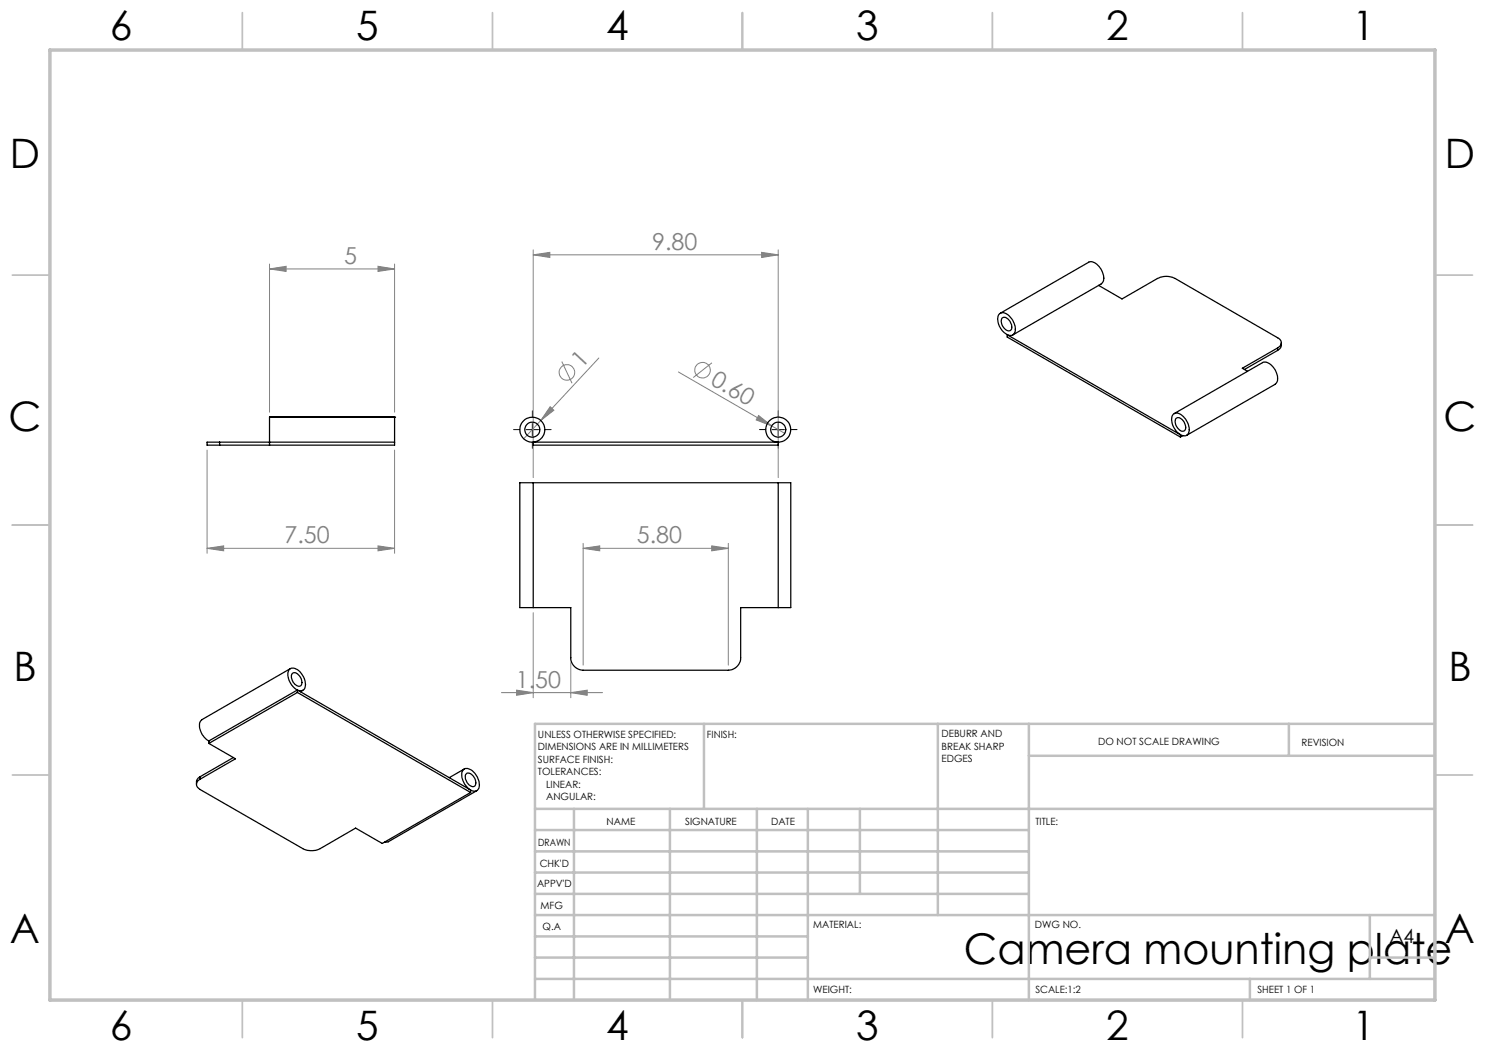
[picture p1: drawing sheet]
<svg xmlns="http://www.w3.org/2000/svg" width="297mm" height="210mm" viewBox="0 0 297 210" stroke-linecap="round" stroke-linejoin="round" font-family="sans-serif">
<g fill="none" stroke="#808080" stroke-width=".2">
<path d="M53.9 53.8l3.3-.5v1zM53.9 52.8v29.6M53.9 53.8h25M75.6 53.3l3.3 .5-3.3 .5zM78.9 52.8v29.6M106.6 51l3.4-.5v1zM106.6 50v45.5M106.6 51h49M152.3 50.5l3.3 .5-3.3 .5zM155.6 50v45.5M112.4 72.3l2 4.4M119.8 71.6l-15.1 16.2"/>
<path d="M135.7 74.4l18.6 10.8M142.4 72.6l-3.8 2.9M41.4 90v20.7M78.9 90v20.7M110 81.3l.8 .7-2.6 2.1zM151.7 83.1l2.6 2.1-3.1-1.2zM154.3 85.2l2.7 1.5M41.4 109.7l3.3-.5v1zM41.4 109.7h37.5M75.6 109.2l3.3 .5-3.3 .5zM116.6 109.7l3.3-.5v1zM116.6 108.7v24.3"/>
<path d="M116.6 109.7h29.1M142.3 109.2l3.4 .5-3.4 .5zM145.7 108.7v24.3M100.3 138.5h20.2M103.3 138l3.3 .5-3.3 .6zM106.6 122.5v17.1M114.2 138.5l3.2-.5v1.1zM114.2 132.5v7.1"/>
<circle cx="113.4" cy="74.5" r="1.57"/>
<circle cx="140.5" cy="74" r="1.56"/>
</g>
<path d="M104 85.9h-1.3M106.5 83.4v-1.2M106.5 88.4v1.3M109 85.9h1.2M153.2 85.9h-1.3M155.7 83.4v-1.2M155.7 88.4v1.3M158.2 85.9h1.2" fill="none" stroke="#000" stroke-width=".2" stroke-dasharray="15.2 1.3 1.3 1.3"/>
<path d="M105.2 85.9h2.5M106.5 84.7v2.5M154.4 85.9h2.5M155.6 84.7v2.5" fill="none" stroke="#000" stroke-width=".2"/>
<g fill="none" stroke="#c0c0c0" stroke-width=".35">
<path d="M48.5 2.5v7.5M98.5 2.5v7.5M148.5 2.5v7.5M198.5 2.5v7.5M248.5 2.5v7.5M2.5 55h7.5M287 55h7.5M2.5 105h7.5M287 105h7.5M2.5 155h7.5M287 155h7.5M48.5 200v7.5"/>
<path d="M98.5 200v7.5M148.5 200v7.5M198.5 200v7.5M248.5 200v7.5"/>
</g>
<g fill="none" stroke="#c0c0c0" stroke-width=".5">
<path d="M140.8 144.8v17M187.6 144.8v38.2M205.8 144.8v55.2M205.8 151.2h81.2M257.8 144.8v6.4M287 144.8h-180v55.2M107 161.8h180M107 178.8h98.8M107 174.5h98.8M107 170.3h98.8M107 166h98.8M114.8 161.8v38.2"/>
<path d="M134 161.8v38.2M151.4 161.8v38.2M161.6 161.8v38.2M172 161.8v17M107 195.8h180M107 191.5h54.6M107 187.3h54.6M107 183h180M250 195.8v4.2M274 191.5h13M274 183v12.8"/>
</g>
<path d="M10 10h277v190h-277z" fill="none" stroke="#c0c0c0" stroke-width=".7"/>
<g fill="#808080">
<path d="M151.7 83.1l2.6 2.1-3.1-1.2z"/>
<path d="M110 81.3l.8 .7-2.6 2.1z"/>
<path d="M75.6 53.3l3.3 .5-3.3 .5zM53.9 53.8l3.3-.5v1zM114.2 138.5l3.2-.5v1.1zM103.3 138l3.3 .5-3.3 .6zM142.3 109.2l3.4 .5-3.4 .5zM116.6 109.7l3.3-.5v1z"/>
<path d="M41.4 109.7l3.3-.5v1zM75.6 109.2l3.3 .5-3.3 .5z"/>
<path d="M106.6 51l3.4-.5v1zM152.3 50.5l3.3 .5-3.3 .5z"/>
</g>
<g fill="none" stroke="#000" stroke-width=".25">
<path d="M219.7 57.1l4.7 2.7 7.1-4.1a3.9 3.9 0 0 1 3.5 0l20.5 11.8a1.07 1.07 0 0 1 .8 1.1 1.07 1.07 0 0 1-.8 1M199.8 62.9a1.37 1.37 0 0 1 2.1 .3 3.2 3.2 0 0 1 .9 3.5 1.36 1.36 0 0 1-2.1-.3 3.2 3.2 0 0 1-.9-3.5zM200.1 62.6l17.6-10.2a2.17 2.17 0 0 1 2.5 1.4 2.47 2.47 0 0 1 .1 2.9l-17.7 10.3M200.5 63.6a1.58 1.58 0 0 1 1.8 1.4 .78 .78 0 0 1-.6 1.2 1.89 1.89 0 0 1-1.2-2.6zM201.4 66.9l34.7 20.1v.4l-34.7-20zM255.5 69.6l-7 4.1 1 .6M255.5 69.6v.5M255.5 70.1l-6.6 3.8M256.3 68.6l-.1 .7-.7 .8M43.9 88.4h-2.5v.6h2.5M43.9 88.4h35M43.9 88.4v.6"/>
<path d="M53.9 83.4v5.6M53.9 83.4h.1M53.9 83.4h25M78.9 83.4v5M78.9 83.4h.1M78.9 88.4v.6h-35M106.6 88.4h49v.6h-49zM106.6 96.5h-2.6v25h2.6M106.6 96.5v25M106.6 96.5h49M155.6 96.5h2.6v25h-2.6M155.6 96.5v25"/>
<path d="M234.6 83a1.37 1.37 0 0 1 2.1 .3 3.2 3.2 0 0 1 .9 3.5 1.23 1.23 0 0 1-1.9-.1 3.2 3.2 0 0 1-1.1-3.7zM234.8 82.7l17.7-10.2a2.17 2.17 0 0 1 2.5 1.4 2.34 2.34 0 0 1 0 3l-17.7 10.2M235.2 83.7a1.06 1.06 0 0 1 1.6 .6 1.36 1.36 0 0 1 0 1.9 1.84 1.84 0 0 1-1.8-1.9zM236.6 87.1l-.5 .3M58 133.8a2.07 2.07 0 0 1 2.5 1.3 2.16 2.16 0 0 1 0 3 2.34 2.34 0 0 1-2.5-1.7 2.27 2.27 0 0 1 0-2.6zM58.1 133.7l-17.7 10.2a2.41 2.41 0 0 0 .2 3.3l1.2 1M58.4 134.8a.91 .91 0 0 1 1.5 .3 1.68 1.68 0 0 1 .2 2.1 1.39 1.39 0 0 1-1.7-1.2l-.1-.5zM59.5 138.5l-17.7 10.2M59.5 138.5l34.6 20M59.5 138l-17.7 10.2M59.5 138v.5M59.5 138l34.6 20v.5"/>
<path d="M60.6 138.1l-.5 .3M106.6 121.5h7.6v10a2.51 2.51 0 0 0 2.4 2.5h29.1a2.52 2.52 0 0 0 2.4-2.5v-10h7.5M40 155.8a1.09 1.09 0 0 0-.7 1.1 1.09 1.09 0 0 0 .7 1l20.5 11.8a3.9 3.9 0 0 0 3.6 0l7-4.1 5.3 3.1 17.7-10.2M40 155.4l-.7 .7v.8M40 155.4v.4M41.8 148.7l5.3 3.1-7.1 4M41.8 148.2v.5M46.7 151.5l-6.7 3.9M92.7 153.9a2.07 2.07 0 0 1 2.6 1.3 2.56 2.56 0 0 1 .2 2.8 1.63 1.63 0 0 1-2.2-.7 2.9 2.9 0 0 1-.7-3.3zM92.9 153.8l-3 1.7M93.4 154.6a1.84 1.84 0 0 1 1.5 2.6 1.58 1.58 0 0 1-1.8-1.4v-.8zM95.4 158.1l-17.8 10.3h-.7"/>
<circle cx="106.4" cy="85.9" r="1.51"/>
<circle cx="106.5" cy="85.9" r="2.51"/>
<circle cx="155.6" cy="85.9" r="2.51"/>
<circle cx="155.7" cy="85.9" r="1.51"/>
</g>
<text font-size="8.5" x="192.8" y="192.7">Camera mounting plate</text>
<g font-size="8.1">
<text x="22" y="8">6</text>
<text x="71.2" y="8">5</text>
<text x="121.2" y="8">4</text>
<text x="171.3" y="8">3</text>
<text x="221.3" y="8">2</text>
<text x="270.5" y="8">1</text>
<text x="2" y="33.6">D</text>
<text x="289" y="33.6">D</text>
<text x="1.7" y="86.1">C</text>
<text x="288.7" y="86.1">C</text>
<text x="2.7" y="136.1">B</text>
<text x="289.7" y="136.1">B</text>
<text x="2" y="188.6">A</text>
<text x="289" y="188.6">A</text>
<text x="22" y="208">6</text>
<text x="71.2" y="208">5</text>
<text x="121.2" y="208">4</text>
<text x="171.3" y="208">3</text>
<text x="221.3" y="208">2</text>
<text x="270.5" y="208">1</text>
</g>
<g font-size="4.7" fill="#808080">
<text x="68.8" y="52.8">5</text>
<text x="130.4" y="50">9.80</text>
<text x="116.4" y="73.8" transform="rotate(-47 116.4 73.8)">1</text>
<text x="141.9" y="76.8" transform="rotate(30 141.9 76.8)">0.60</text>
<text x="56.9" y="108.6">7.50</text>
<text x="127.4" y="108.6">5.80</text>
<text x="103.2" y="137.5">1.50</text>
</g>
<text font-size="3.9" x="277.9" y="188.5">A4</text>
<g font-size="2">
<text x="107.6" y="147.6">UNLESS OTHERWISE SPECIFIED:</text>
<text x="141.4" y="147.6">FINISH:</text>
<text x="188.3" y="147.5">DEBURR AND</text>
<text x="188.3" y="150">BREAK SHARP</text>
<text x="219.6" y="149">DO NOT SCALE DRAWING</text>
<text x="260.3" y="149.2">REVISION</text>
<text x="107.6" y="150.1">DIMENSIONS ARE IN MILLIMETERS</text>
<text x="107.6" y="152.6">SURFACE FINISH:</text>
<text x="107.6" y="155.1">TOLERANCES:</text>
<text x="188.3" y="152.5">EDGES</text>
<text x="109.2" y="157.6">LINEAR:</text>
<text x="109.2" y="160.1">ANGULAR:</text>
<text x="121.3" y="165">NAME</text>
<text x="137" y="164.9">SIGNATURE</text>
<text x="154.2" y="164.9">DATE</text>
<text x="207.1" y="164.9">TITLE:</text>
<text x="107.6" y="169.1">DRAWN</text>
<text x="107.9" y="173.3">CHK'D</text>
<text x="107.4" y="177.4">APPV'D</text>
<text x="108.1" y="181.8">MFG</text>
<text x="108.5" y="186">Q.A</text>
<text x="162.6" y="185.5">MATERIAL:</text>
<text x="207" y="185.5">DWG NO.</text>
<text x="162.6" y="198.5">WEIGHT:</text>
<text x="207.1" y="198.6">SCALE:1:2</text>
<text x="251.5" y="198.6">SHEET 1 OF 1</text>
</g>
</svg>
